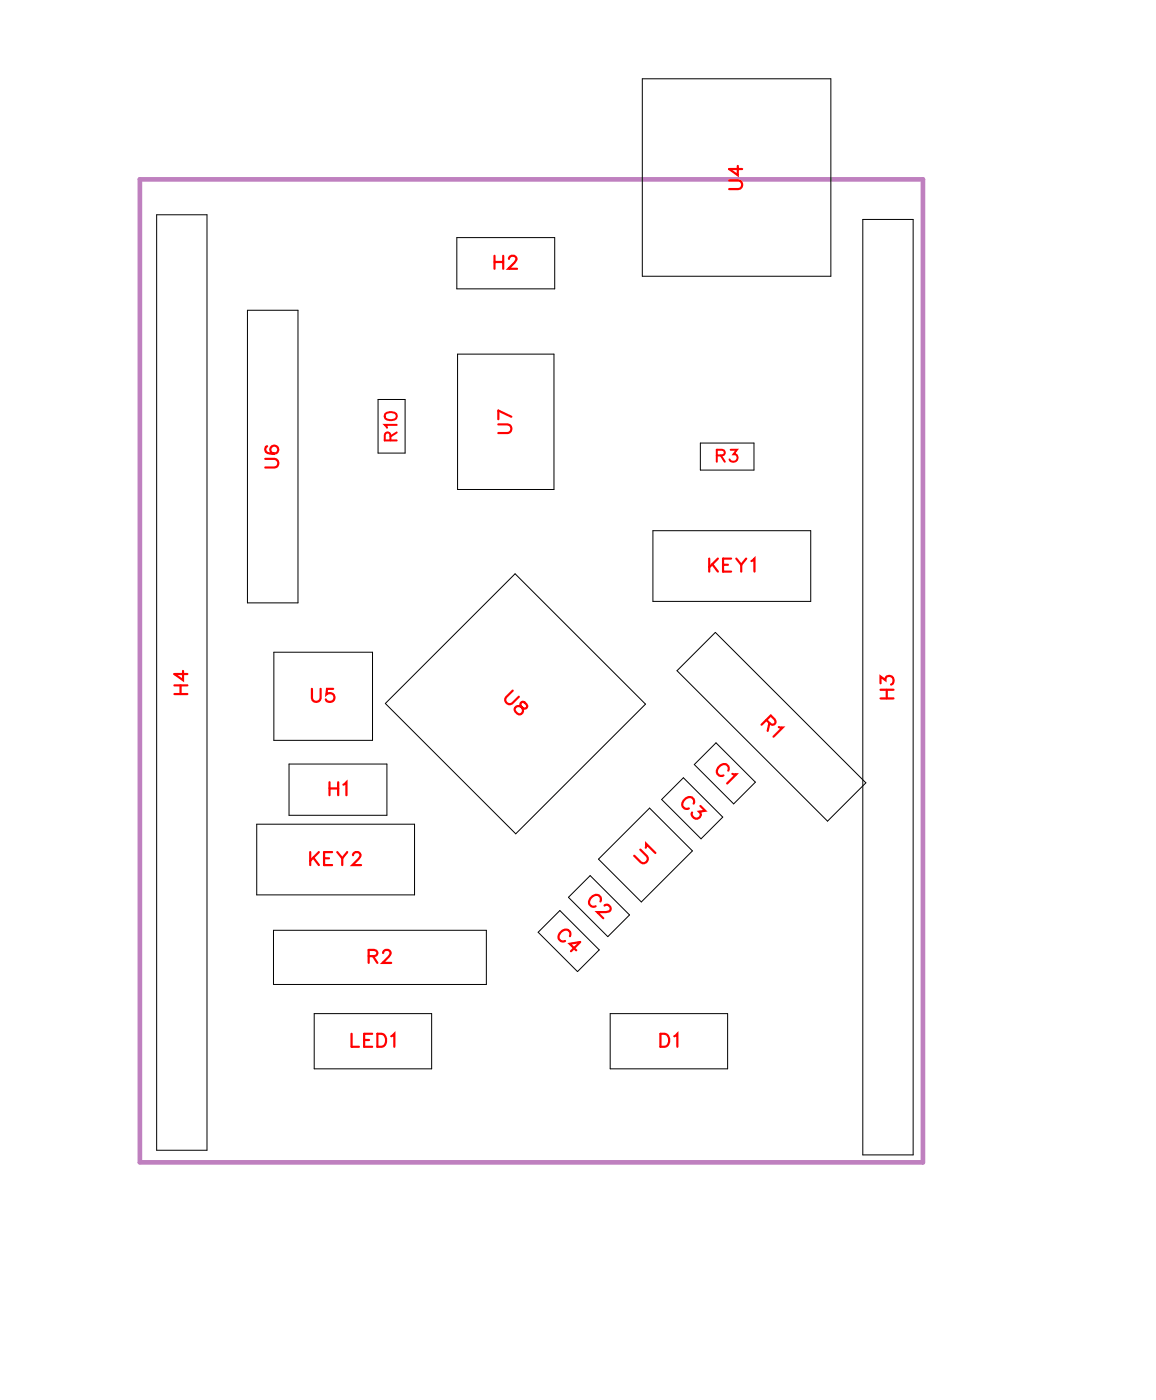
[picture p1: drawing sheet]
<svg xmlns="http://www.w3.org/2000/svg" width="63mm" height="76mm" viewBox="0 0 63 76" stroke-linecap="round" stroke-linejoin="round" font-family="sans-serif">
<path d="M7.6 9.8h42.7v53.6h-42.7z" fill="none" stroke="#bf80bf" stroke-width=".25"/>
<g fill="none" stroke="#000" stroke-width=".05">
<path d="M8.5 11.7h2.8v51h-2.8zM13.5 16.9h2.7v16h-2.7zM24.9 13h5.3v2.7h-5.3zM24.9 19.3h5.3v7.4h-5.3zM35 4.3h10.3v10.8h-10.3zM47 12h2.8v51h-2.8zM14.9 35.6h5.4v4.8h-5.4zM20.6 21.8h1.5v2.9h-1.5zM28.1 31.3l7.1 7.1-7.1 7.1-7.1-7.1zM35.6 28.9h8.6v3.9h-8.6zM38.2 24.2h2.9v1.4h-2.9zM39 34.5l8.2 8.2-2.1 2.1-8.2-8.2z"/>
<path d="M14 44.9h8.6v3.9h-8.6zM14.9 50.7h11.6v3h-11.6zM15.8 41.7h5.3v2.8h-5.3zM17.1 55.3h6.4v3h-6.4zM30.5 49.6l2.2 2.2-1.2 1.2-2.2-2.2zM31 48.9l1.2-1.2 2.1 2.2-1.2 1.2zM32.6 46.8l2.8-2.7 2.3 2.3-2.8 2.8zM33.3 55.3h6.4v3h-6.4zM36.1 43.6l1.1-1.2 2.2 2.2-1.2 1.1zM39 40.5l2.2 2.1-1.2 1.2-2.2-2.1z"/>
</g>
<g fill="none" stroke="#f00" stroke-width=".12">
<path d="M26.9 13.9v.8M26.9 14.3h.5M27.4 13.9v.8M27.7 14.1l.2-.2h.1l.1 .2-.1 .2-.3 .4h.5M39.7 9.8h.5l.2 .2-.1 .3h-.6M40.2 9v.6l-.5-.4h.7M9.5 37.8h.7M9.5 37.4h.7M9.8 37.4v.4M10 36.6v.5l-.5-.4h.7M14.5 25h.5l.2 .2-.1 .3h-.6M14.6 24.3l-.1 .1a.35 .35 0 0 0 .2 .4 .35 .35 0 0 0 .5-.3 .22 .22 0 0 0-.2-.2 .22 .22 0 0 0-.3 .2 .22 .22 0 0 0 .2 .2"/>
<path d="M17 37.6v.5l.2 .2 .2-.1 .1-.6M18.2 37.6h-.4v.3a.25 .25 0 0 1 .4 0 .25 .25 0 0 1-.1 .3 .25 .25 0 0 1-.3-.1M27.2 23.1h.5l.2 .2-.1 .3h-.6M27.9 22.7l-.7-.3v.5M27.9 37.7l-.3 .3v.3l.2 .1 .5-.4M28.1 38.5l.6 .1v-.1l-.1-.2h-.2v.1l.1 .3v.2a.24 .24 0 0 1-.4 0 .24 .24 0 0 1 0-.4zM38.6 30.5v.7M38.8 30.8l.3 .4M39.1 30.5l-.5 .4M39.4 30.8h.3M39.8 30.5h-.4v.7h.4M40.1 30.5l.3 .3v.4"/>
<path d="M40.7 30.5l-.3 .3M40.9 30.6l.2-.1v.7M41.8 39.3l.3 .2 .1-.1v-.2l-.2-.2-.5 .5M41.9 39.4l-.1 .4M42.4 39.6l.3 .1-.5 .5M48 37.3v-.4l.3 .2a.24 .24 0 0 1 .3-.2 .24 .24 0 0 1 0 .4M48 38.1h.7M48 37.6h.7M48.3 37.6v.5M16.9 46.5v.7M17.1 46.8l.3 .4M17.4 46.5l-.5 .4"/>
<path d="M17.7 46.8h.2M18 42.6v.8M18 43h.4M18.1 46.5h-.4v.7h.4M18.4 46.5l.3 .3v.4M18.4 42.6v.8M18.7 42.8l.2-.2v.8M18.9 46.5l-.2 .3M19.2 56.4v.7h.4M19.2 46.6l.2-.1h.1l.1 .1-.1 .2-.3 .4h.5M19.8 56.7h.3M20.1 52.1h.4l.1-.2-.2-.1h-.3v.7"/>
<path d="M20.3 56.4h-.5v.7h.5M20.3 52.1l.3 .4M20.6 56.4h.2a.38 .38 0 0 1 .2 .3 .38 .38 0 0 1-.2 .4h-.2zM20.9 52l.1-.2h.1l.2 .1-.1 .3-.4 .3h.5M21.3 56.5l.2-.1v.7M31.1 51a.26 .26 0 0 0-.1-.3 .26 .26 0 0 0-.4 .1l-.1 .1a.26 .26 0 0 0 0 .3 .26 .26 0 0 0 .3 .1M31.4 51.8l-.4-.3 .6-.1-.5 .5M32.7 49.1a.26 .26 0 0 0-.1-.3 .26 .26 0 0 0-.3 .1l-.1 .1a.26 .26 0 0 0-.1 .3 .26 .26 0 0 0 .4 .1M32.9 49.4l.3-.1 .1 .1v.2l-.3 .1h-.5l.4 .4M34.9 46.3l.4 .4v.3l-.3 .1-.4-.4M35.2 46.2v-.2l.5 .5M36 56.4h.2a.38 .38 0 0 1 .3 .3 .38 .38 0 0 1-.3 .4h-.2z"/>
<path d="M36.7 56.5l.2-.1v.7M37.8 43.8a.26 .26 0 0 0-.1-.3 .26 .26 0 0 0-.3 0l-.1 .1a.26 .26 0 0 0-.1 .4 .26 .26 0 0 0 .3 .1M38.2 43.9l.2 .3-.3 .1a.24 .24 0 0 1-.1 .3 .24 .24 0 0 1-.3-.3M39.7 42a.26 .26 0 0 0-.1-.3 .26 .26 0 0 0-.3 0l-.2 .2a.26 .26 0 0 0 0 .3 .26 .26 0 0 0 .3 .1M39.9 42.2h.2l-.5 .5"/>
</g>
<path d="M21 22.6a.32 .32 0 0 1 .4-.2 .32 .32 0 0 1 .2 .4 .32 .32 0 0 1-.4 .1 .32 .32 0 0 1-.2-.3zM21.3 24l-.1-.4h-.2v.4h.6M21.6 23.2h-.6l.1 .1M21.6 23.6l-.3 .2M39.1 24.8h.3l.1-.2-.4-.1v.7M39.3 24.8l.2 .4M39.8 24.5h.4l-.2 .3a.22 .22 0 0 1 .1 .3 .22 .22 0 0 1-.3-.1" fill="none" stroke="#f00" stroke-width=".11"/>
<g font-size="1.2" fill="#fff">
<text x="40.7" y="10.4" transform="rotate(-90 40.7 10.4)">U4</text>
<text x="26.9" y="15">H2</text>
<text x="28.2" y="23.7" transform="rotate(-90 28.2 23.7)">U7</text>
<text x="15.5" y="25.6" transform="rotate(-90 15.5 25.6)">U6</text>
<text x="38.6" y="31.5">KEY1</text>
<text x="10.5" y="37.9" transform="rotate(-90 10.5 37.9)">H4</text>
<text x="16.9" y="38.6">U5</text>
<text x="27.2" y="38.3" transform="rotate(45 27.2 38.3)">U8</text>
<text x="41.2" y="39.7" transform="rotate(45 41.2 39.7)">R1</text>
<text x="49" y="38.1" transform="rotate(-90 49 38.1)">H3</text>
<text x="16.8" y="47.5">KEY2</text>
<text x="17.9" y="43.7">H1</text>
<text x="35.2" y="47.4" transform="rotate(-45 35.2 47.4)">U1</text>
<text x="36.8" y="44" transform="rotate(45 36.8 44)">C3</text>
<text x="38.7" y="42.2" transform="rotate(45 38.7 42.2)">C1</text>
<text x="20" y="52.8">R2</text>
<text x="30.1" y="51.2" transform="rotate(45 30.1 51.2)">C4</text>
<text x="31.7" y="49.3" transform="rotate(45 31.7 49.3)">C2</text>
<text x="19.1" y="57.4">LED1</text>
<text x="35.9" y="57.4">D1</text>
</g>
<g font-size="1.1" fill="#fff">
<text x="21.9" y="24.1" transform="rotate(-90 21.9 24.1)">R10</text>
<text x="39" y="25.4">R3</text>
</g>
</svg>
